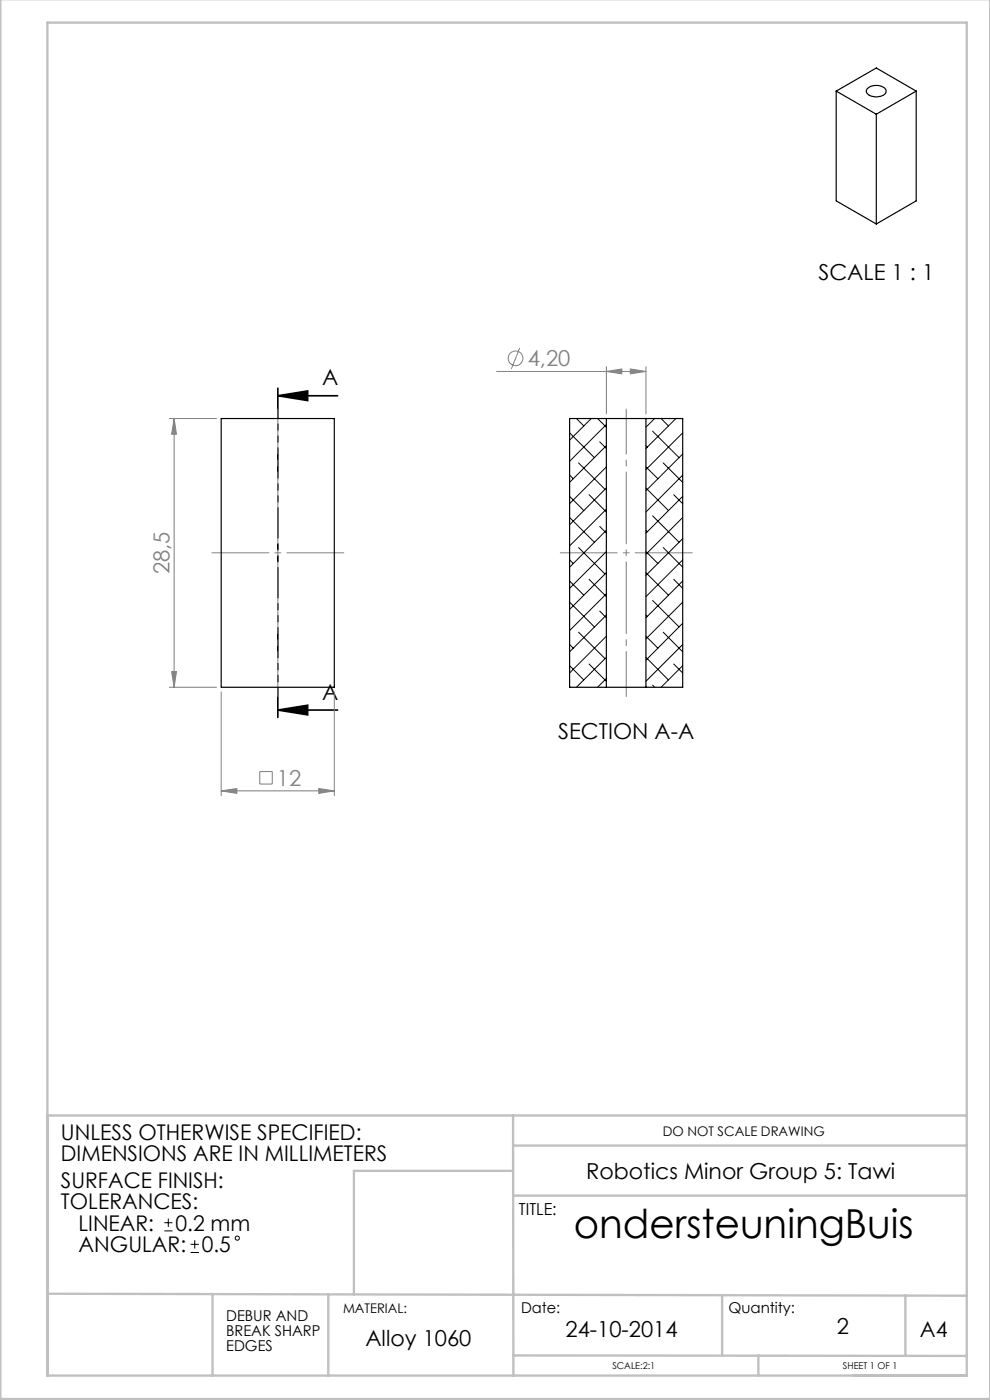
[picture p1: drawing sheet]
<svg xmlns="http://www.w3.org/2000/svg" width="210mm" height="297mm" viewBox="0 0 210 297" stroke-linecap="round" stroke-linejoin="round" font-family="sans-serif">
<g fill="none" stroke="#808080" stroke-width=".21">
<path d="M105.3 78.8h31.7M110.2 73.8l-1.7 4.4M128.6 78.8l3.3-.5v1zM128.6 77.8v10M133.7 78.3l3.3 .5-3.3 .5zM137 77.8v10M35.9 88.8h10M36.9 88.8l.5 3.3h-1zM36.9 88.8v57M35.9 145.8h10M36.4 142.5h1l-.5 3.3zM46.9 146.8v22"/>
<path d="M70.9 146.8v22M46.9 167.8l3.3-.5v1zM46.9 167.8h24M55.1 163.7h2.6v2.6h-2.6zM67.6 167.3l3.3 .5-3.3 .5z"/>
<circle cx="109.4" cy="76" r="1.55"/>
</g>
<g fill="none" stroke="#000" stroke-width=".21">
<path d="M34.9 259.4h1.7M35.7 258.5v1.8M34.9 261.1h1.7M40.4 265.7h1.8M40.4 264h1.8M41.3 263.1v1.8"/>
<circle cx="50.3" cy="262.7" r=".44"/>
</g>
<path d="M58.9 84h12.7M58.9 84l6.4-1.1v2.1zM58.9 150.6h12.7M58.9 150.6l6.4-1v2.1z" fill="none" stroke="#000" stroke-width=".35"/>
<path d="M58.9 81.9v70.7" fill="none" stroke="#000" stroke-width=".35" stroke-dasharray="6.3 1.3 1.3 1.3 1.3 1.3" stroke-dashoffset="-.4"/>
<path d="M58.9 86.8v61M132.8 147.8v-61" fill="none" stroke="#808080" stroke-width=".21" stroke-dasharray="15.2 1.3 1.3 1.3" stroke-dashoffset="5.7"/>
<path d="M44.9 117.3h28M146.8 117.3h-28" fill="none" stroke="#808080" stroke-width=".21" stroke-dasharray="15.2 1.3 1.3 1.3" stroke-dashoffset="3.1"/>
<g fill="none" stroke="#c0c0c0" stroke-width=".5">
<path d="M.1 -.1v296.9h209.9v-296.9M10.1 236.6h195M108.8 236.6l.1 55.3M108.8 253.6h96.3M108.8 248.4h-33.7v26.2M108.9 243h96.2M10.1 274.5l195 .4M45.1 274.5v17.3M69.6 274.6v17.2M153.2 274.8v12.8M192.1 274.8v12.7M10.1 291.8h195v-287h-195v287.1"/>
<path d="M108.9 287.5l96.2 .2M160.9 287.5v4.3"/>
</g>
<path d="M58.9 84l6.4-1.1v2.1zM58.9 150.6l6.4-1v2.1z" fill="#000"/>
<g fill="#808080">
<path d="M46.9 167.8l3.3-.5v1zM67.6 167.3l3.3 .5-3.3 .5z"/>
<path d="M36.9 88.8l.5 3.3h-1zM36.4 142.5h1l-.5 3.3z"/>
<path d="M128.6 78.8l3.3-.5v1zM133.7 78.3l3.3 .5-3.3 .5z"/>
</g>
<g fill="none" stroke="#000" stroke-width=".25">
<path d="M177.4 19.3l8.5 4.9M177.4 19.3l8.5-4.9 8.4 4.9M177.4 19.3v23.3l8.5 4.9M183.9 18.9a2.74 2.74 0 0 1 4.1 .3v.1a1.58 1.58 0 0 1-1.8 1.2 1.96 1.96 0 0 1-2.4-1.2zM194.3 19.3l-8.4 4.9M194.3 19.3v23.3l-8.4 4.9M185.9 24.2v23.3M46.9 88.8h24v57h-24zM128.6 88.8h8.4M128.6 88.8h-7.8v57h7.8M128.6 88.8v57M137 88.8h7.8v57h-7.8"/>
<path d="M137 88.8v57M128.6 145.8h8.4"/>
</g>
<g fill="none" stroke="#000" stroke-width=".21">
<path d="M120.8 91.8l5.3 5.3M120.9 88.8l-.1 .1M122.3 88.8l1.5 1.5M122.7 98.2l5.6 5.6M125.4 88.8l-4.6 4.6M126.8 88.8l1.8 1.8M127.2 93.7l1.4 1.4M128.6 99.1l-7.8 7.8M128.6 90.1l-7.8 7.8M128.6 94.5l-7.8 7.8M137 99.1l2.6 2.5M137 94.5l.3 .4"/>
<path d="M138.4 91.5l5.6 5.6M138.9 88.8l-1.9 1.8M140.2 88.8l1.6 1.5M140.7 98.2l4.1 4.1M143.4 88.8l-6.4 6.3M144.7 88.8l.1 .1M144.8 91.8l-7.8 7.8M144.8 96.3l-7.8 7.8M120.8 118.8l.8 .8M120.8 109.8l5.3 5.2M120.8 105.3l3 3M120.8 100.8l.8 .8"/>
<path d="M122.7 116.2l5.6 5.6M125 104.9l3.6 3.7M127.2 111.7l1.4 1.4M128.6 103.5l-7.8 7.8M128.6 108l-7.8 7.8M128.6 112.5l-7.8 7.8M128.6 117l-7.8 7.8M137 117l2.6 2.6M137 112.5l.3 .3M137 103.5l4.8 4.8M138.4 109.4l5.6 5.6M140.7 116.2l4.1 4.1"/>
<path d="M142.9 104.9l1.9 2M144.8 100.8l-7.8 7.8M144.8 105.3l-7.8 7.8M144.8 109.8l-7.8 7.8M144.8 114.3l-7.8 7.8M144.8 118.8l-7.8 7.8M120.8 136.7l.8 .8M120.8 127.7l5.3 5.3M120.8 123.3l3 3M122.7 134.1l5.6 5.6M125 122.9l3.6 3.7M127.2 129.6l1.4 1.5"/>
<path d="M128.6 121.5l-7.8 7.8M128.6 126l-7.8 7.8M128.6 130.5l-7.8 7.8M128.6 135l-7.8 7.8M128.6 139.4l-6.3 6.4M137 139.4l4.8 4.8M137 135l2.6 2.5M137 130.5l.3 .3M137 121.5l4.8 4.8M138.4 127.4l5.6 5.6M140.7 134.1l4.1 4.2M142.9 122.9l1.9 1.9"/>
<path d="M144.8 123.3l-7.8 7.8M144.8 127.7l-7.8 7.8M144.8 132.2l-7.8 7.8M144.8 136.7l-7.8 7.8M120.8 145.7l.1 .1M120.8 141.2l3 3M125 140.9l3.6 3.6M128.6 143.9l-1.8 1.9M138.4 145.3l.5 .5M142.9 140.9l1.9 1.9M144.8 141.2l-4.6 4.6M144.8 145.7l-.1 .1"/>
</g>
<text font-size="8.5" x="121.7" y="262.6">ondersteuningBuis</text>
<g font-size="4.7">
<text x="173.6" y="59.4">SCALE 1 : 1</text>
<text x="68.4" y="81.7">A</text>
<text x="68.4" y="148.4">A</text>
<text x="118.4" y="156.7">SECTION A-A</text>
<text x="124.3" y="250.1">Robotics Minor Group 5: Tawi</text>
<text x="77.5" y="285.5">Alloy 1060</text>
<text x="120" y="283.6">24-10-2014</text>
<text x="177.5" y="282.9">2</text>
</g>
<g font-size="4.7" fill="#808080">
<text x="111.9" y="77.7">4,20</text>
<text x="35.9" y="121.8" transform="rotate(-90 35.9 121.8)">28,5</text>
<text x="58.7" y="166.7">12</text>
</g>
<g font-size="4.6">
<text x="12.9" y="241.7">UNLESS OTHERWISE SPECIFIED:</text>
<text x="12.9" y="246.3">DIMENSIONS ARE IN MILLIMETERS</text>
<text x="12.9" y="251.9">SURFACE FINISH:</text>
<text x="12.9" y="256.5">TOLERANCES:</text>
<text x="16.7" y="261.1">LINEAR:</text>
<text x="37.2" y="261.1">0.2 mm</text>
<text x="16.7" y="265.7">ANGULAR:</text>
<text x="42.8" y="265.7">0.5</text>
<text x="195.1" y="283.6">A4</text>
</g>
<text font-size="3.5" x="110.1" y="257.8">TITLE:</text>
<g font-size="3.2">
<text x="48" y="280.2">DEBUR AND</text>
<text x="110.6" y="278.5">Date:</text>
<text x="154.5" y="278.5">Quantity:</text>
<text x="48" y="283.4">BREAK SHARP</text>
<text x="48" y="286.6">EDGES</text>
</g>
<g font-size="2.8">
<text x="140.6" y="240.9">DO NOT SCALE DRAWING</text>
<text x="72.8" y="278.5">MATERIAL:</text>
</g>
<g font-size="2">
<text x="129.9" y="290.5">SCALE:2:1</text>
<text x="178.8" y="290.5">SHEET 1 OF 1</text>
</g>
</svg>
